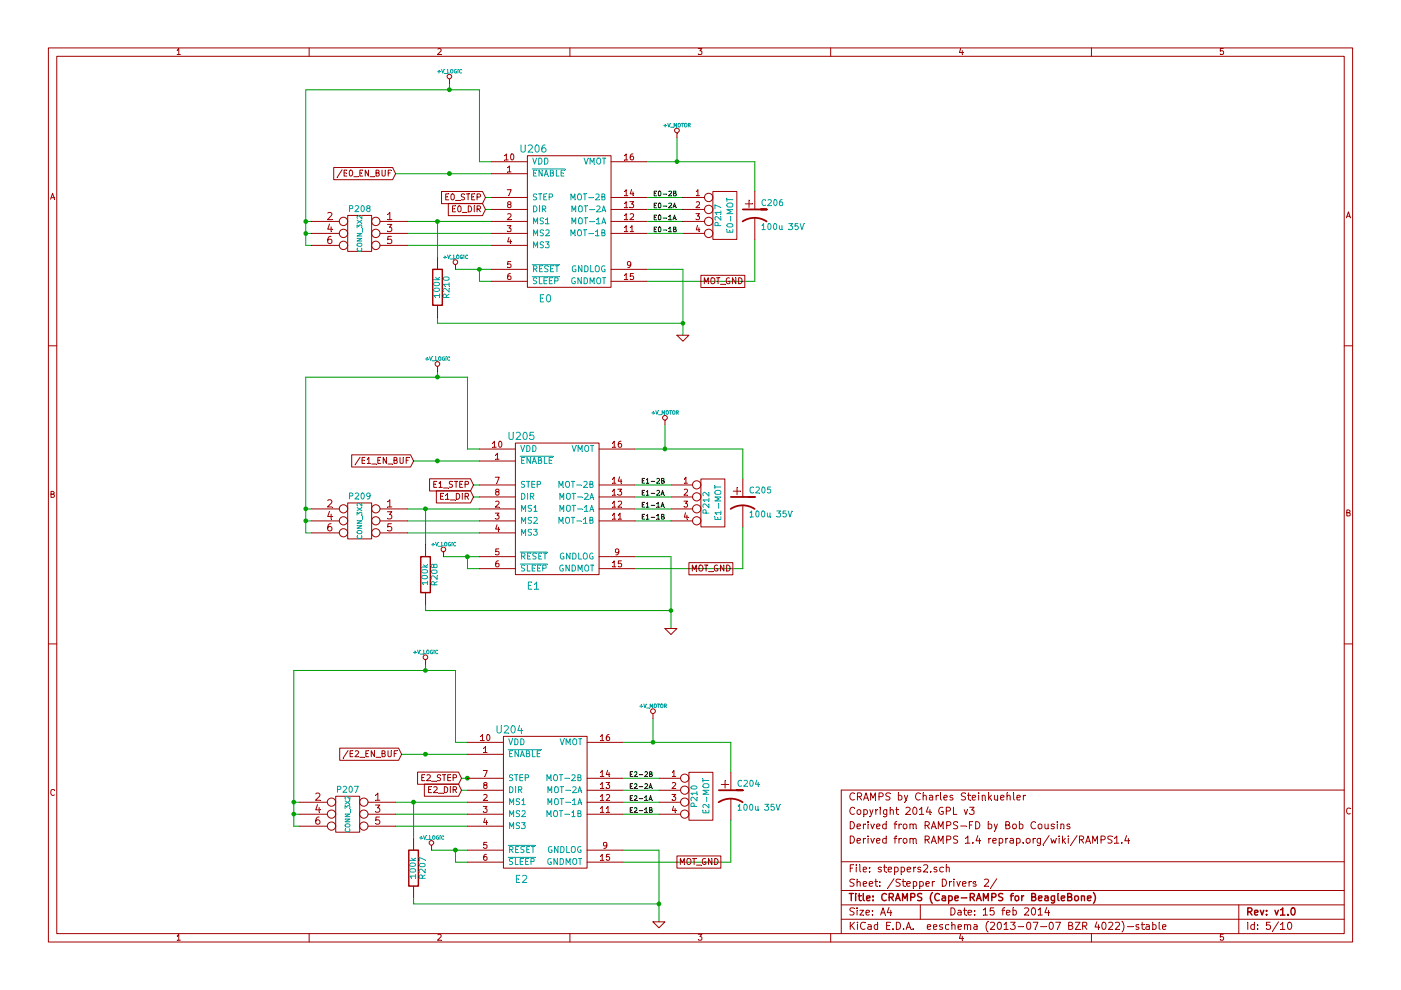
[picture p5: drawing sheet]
EESchema Schematic File Version 2
LIBS:power
LIBS:device
LIBS:transistors
LIBS:conn
LIBS:linear
LIBS:regul
LIBS:74xx
LIBS:cmos4000
LIBS:adc-dac
LIBS:memory
LIBS:xilinx
LIBS:special
LIBS:microcontrollers
LIBS:dsp
LIBS:microchip
LIBS:analog_switches
LIBS:motorola
LIBS:texas
LIBS:intel
LIBS:audio
LIBS:interface
LIBS:digital-audio
LIBS:philips
LIBS:display
LIBS:cypress
LIBS:siliconi
LIBS:opto
LIBS:atmel
LIBS:contrib
LIBS:valves
LIBS:RMC
LIBS:arduino_shieldsNCL
LIBS:opendous
LIBS:beaglebone
LIBS:beagleboneblack
LIBS:CRAMPS-cache
EELAYER 27 0
EELAYER END
$Descr A4 11693 8268
encoding utf-8
Sheet 5 10
Title "CRAMPS (Cape-RAMPS for BeagleBone)"
Date "15 feb 2014"
Rev "v1.0"
Comp ""
Comment1 "Derived from RAMPS 1.4 reprap.org/wiki/RAMPS1.4"
Comment2 "Derived from RAMPS-FD by Bob Cousins"
Comment3 "Copyright 2014 GPL v3"
Comment4 "CRAMPS by Charles Steinkuehler"
$EndDescr
Text GLabel 3350 6300 0    50   Input ~ 0
/E2_EN_BUF
Text GLabel 3450 3850 0    50   Input ~ 0
/E1_EN_BUF
Wire Wire Line
	3300 1450 4100 1450
Connection ~ 3900 6500
Wire Wire Line
	6100 6450 6100 6200
Wire Wire Line
	6100 6850 6100 7200
Wire Wire Line
	5450 6000 5450 6200
Wire Wire Line
	6100 6200 5200 6200
Wire Wire Line
	5500 6700 5200 6700
Wire Wire Line
	5500 6500 5200 6500
Wire Wire Line
	6100 7200 5200 7200
Wire Wire Line
	5200 7100 5500 7100
Wire Wire Line
	5200 6600 5500 6600
Wire Wire Line
	5200 6800 5500 6800
Wire Wire Line
	3800 5600 2450 5600
Wire Wire Line
	3800 5600 3800 6200
Wire Wire Line
	3800 6200 3900 6200
Connection ~ 3800 7100
Wire Wire Line
	3800 7100 3800 7200
Wire Wire Line
	3800 7200 3900 7200
Connection ~ 2450 6700
Wire Wire Line
	2450 6700 2500 6700
Wire Wire Line
	3850 6500 3900 6500
Wire Wire Line
	3300 6800 3900 6800
Connection ~ 3550 6300
Connection ~ 3550 5600
Wire Wire Line
	3550 5550 3550 5600
Wire Wire Line
	3350 6300 3900 6300
Wire Wire Line
	3300 6700 3900 6700
Wire Wire Line
	3900 6900 3300 6900
Wire Wire Line
	3900 6600 3850 6600
Wire Wire Line
	2500 6800 2450 6800
Wire Wire Line
	2500 6900 2450 6900
Wire Wire Line
	2450 6900 2450 5600
Connection ~ 2450 6800
Wire Wire Line
	3600 7100 3900 7100
Connection ~ 5450 6200
Wire Wire Line
	3450 7000 3450 6700
Wire Wire Line
	5500 7550 3450 7550
Wire Wire Line
	3450 7550 3450 7500
Wire Wire Line
	5500 7100 5500 7700
Connection ~ 5500 7550
Connection ~ 3450 6700
Connection ~ 3550 4250
Connection ~ 3650 1850
Connection ~ 5600 5100
Wire Wire Line
	5600 5250 5600 4650
Wire Wire Line
	3550 5050 3550 5100
Wire Wire Line
	3550 5100 5600 5100
Wire Wire Line
	3550 4550 3550 4250
Connection ~ 5700 2700
Wire Wire Line
	5700 2800 5700 2250
Connection ~ 5650 1350
Connection ~ 5550 3750
Wire Wire Line
	4000 4650 3700 4650
Connection ~ 2550 4350
Wire Wire Line
	2550 4450 2550 3150
Wire Wire Line
	2550 4450 2600 4450
Wire Wire Line
	2550 4350 2600 4350
Wire Wire Line
	4000 4150 3950 4150
Wire Wire Line
	4000 4450 3400 4450
Wire Wire Line
	4000 4250 3400 4250
Wire Wire Line
	4000 3850 3450 3850
Wire Wire Line
	2550 3150 3900 3150
Wire Wire Line
	3650 3150 3650 3100
Connection ~ 3650 3150
Connection ~ 3650 3850
Wire Wire Line
	3400 4350 4000 4350
Wire Wire Line
	3950 4050 4000 4050
Wire Wire Line
	2600 4250 2550 4250
Connection ~ 2550 4250
Wire Wire Line
	4000 4750 3900 4750
Wire Wire Line
	3900 4750 3900 4650
Connection ~ 3900 4650
Wire Wire Line
	4000 3750 3900 3750
Wire Wire Line
	3900 3750 3900 3150
Wire Wire Line
	4000 750  2550 750 
Wire Wire Line
	4000 750  4000 1350
Wire Wire Line
	4000 1350 4100 1350
Connection ~ 4000 2250
Wire Wire Line
	4000 2250 4000 2350
Wire Wire Line
	4000 2350 4100 2350
Connection ~ 2550 1850
Wire Wire Line
	2550 1850 2600 1850
Wire Wire Line
	4050 1650 4100 1650
Wire Wire Line
	3400 1950 4100 1950
Connection ~ 3750 1450
Connection ~ 3750 750 
Wire Wire Line
	3750 750  3750 750 
Wire Wire Line
	3750 750  3750 700 
Wire Wire Line
	5650 1150 5650 1350
Wire Wire Line
	5400 1350 6300 1350
Wire Wire Line
	5700 1850 5400 1850
Wire Wire Line
	5700 1650 5400 1650
Wire Wire Line
	5400 2350 6300 2350
Wire Wire Line
	5700 2250 5400 2250
Wire Wire Line
	5400 1750 5700 1750
Wire Wire Line
	5400 1950 5700 1950
Wire Wire Line
	4100 1850 3400 1850
Wire Wire Line
	4100 2050 3400 2050
Wire Wire Line
	4100 1750 4050 1750
Wire Wire Line
	2600 1950 2550 1950
Wire Wire Line
	2600 2050 2550 2050
Wire Wire Line
	2550 2050 2550 750 
Connection ~ 2550 1950
Wire Wire Line
	4100 2250 3800 2250
Wire Wire Line
	5300 4350 5600 4350
Wire Wire Line
	5300 4150 5600 4150
Wire Wire Line
	5600 4650 5300 4650
Wire Wire Line
	5300 4750 6200 4750
Wire Wire Line
	5600 4050 5300 4050
Wire Wire Line
	5600 4250 5300 4250
Wire Wire Line
	5300 3750 6200 3750
Wire Wire Line
	5550 3550 5550 3750
Wire Wire Line
	6300 1350 6300 1600
Wire Wire Line
	6300 2350 6300 2000
Wire Wire Line
	6200 4750 6200 4400
Wire Wire Line
	6200 3750 6200 4000
Wire Wire Line
	3650 2150 3650 1850
Wire Wire Line
	5700 2700 3650 2700
Wire Wire Line
	3650 2700 3650 2650
Text GLabel 3300 1450 0    50   Input ~ 0
/E0_EN_BUF
$Comp
L CONN_3X2 P209
U 1 1
P 3000 4400
F 0 "P209" H 3000 4650 50  0000 C CNN
F 1 "CONN_3X2" V 3000 4450 40  0000 C CNN
F 2 "" H 3000 4400 60  0001 C CNN
F 3 "" H 3000 4400 60  0001 C CNN
F 4 "Harwin" H 6250 6550 60  0001 C CNN "Mfg"
F 5 "M20-9980345" H 6250 6550 60  0001 C CNN "PartNo"
	1    3000 4400
	-1   0    0    -1  
$EndComp
Text GLabel 3950 4050 0    50   Input ~ 0
E1_STEP
Text GLabel 3950 4150 0    50   Input ~ 0
E1_DIR
$Comp
L GND #PWR057
U 1 1
P 5600 5250
F 0 "#PWR057" H 5600 5250 30  0001 C CNN
F 1 "GND" H 5600 5180 30  0001 C CNN
F 2 "" H 5600 5250 60  0001 C CNN
F 3 "" H 5600 5250 60  0001 C CNN
	1    5600 5250
	1    0    0    -1  
$EndComp
$Comp
L CONN_4 P212
U 1 1
P 5950 4200
F 0 "P212" V 5900 4200 50  0000 C CNN
F 1 "E1-MOT" V 6000 4200 50  0000 C CNN
F 2 "" H 5950 4200 60  0001 C CNN
F 3 "" H 5950 4200 60  0001 C CNN
F 4 "Molex" H 6250 6550 60  0001 C CNN "Mfg"
F 5 "22-23-2041" H 6250 6550 60  0001 C CNN "PartNo"
	1    5950 4200
	1    0    0    -1  
$EndComp
$Comp
L CONN_4 P217
U 1 1
P 6050 1800
F 0 "P217" V 6000 1800 50  0000 C CNN
F 1 "E0-MOT" V 6100 1800 50  0000 C CNN
F 2 "" H 6050 1800 60  0001 C CNN
F 3 "" H 6050 1800 60  0001 C CNN
F 4 "Molex" H 6250 6550 60  0001 C CNN "Mfg"
F 5 "22-23-2041" H 6250 6550 60  0001 C CNN "PartNo"
	1    6050 1800
	1    0    0    -1  
$EndComp
$Comp
L GND #PWR058
U 1 1
P 5700 2800
F 0 "#PWR058" H 5700 2800 30  0001 C CNN
F 1 "GND" H 5700 2730 30  0001 C CNN
F 2 "" H 5700 2800 60  0001 C CNN
F 3 "" H 5700 2800 60  0001 C CNN
	1    5700 2800
	1    0    0    -1  
$EndComp
Text GLabel 4050 1750 0    50   Input ~ 0
E0_DIR
Text GLabel 4050 1650 0    50   Input ~ 0
E0_STEP
$Comp
L CONN_3X2 P208
U 1 1
P 3000 2000
F 0 "P208" H 3000 2250 50  0000 C CNN
F 1 "CONN_3X2" V 3000 2050 40  0000 C CNN
F 2 "" H 3000 2000 60  0001 C CNN
F 3 "" H 3000 2000 60  0001 C CNN
F 4 "Harwin" H 6250 6550 60  0001 C CNN "Mfg"
F 5 "M20-9980345" H 6250 6550 60  0001 C CNN "PartNo"
	1    3000 2000
	-1   0    0    -1  
$EndComp
$Comp
L POLOLU U205
U 1 1
P 4650 4250
F 0 "U205" H 4350 4850 60  0000 C CNN
F 1 "E1" H 4450 3600 60  0000 C CNN
F 2 "" H 4650 4250 60  0001 C CNN
F 3 "" H 4650 4250 60  0001 C CNN
F 4 "Sullins" H 6250 6550 60  0001 C CNN "Mfg"
F 5 "PPTC241LFBN-RC" H 6250 6550 60  0001 C CNN "PartNo"
	1    4650 4250
	1    0    0    -1  
$EndComp
$Comp
L POLOLU U206
U 1 1
P 4750 1850
F 0 "U206" H 4450 2450 60  0000 C CNN
F 1 "E0" H 4550 1200 60  0000 C CNN
F 2 "" H 4750 1850 60  0001 C CNN
F 3 "" H 4750 1850 60  0001 C CNN
F 4 "Sullins" H 6250 6550 60  0001 C CNN "Mfg"
F 5 "PPTC241LFBN-RC" H 6250 6550 60  0001 C CNN "PartNo"
	1    4750 1850
	1    0    0    -1  
$EndComp
$Comp
L CP1 C206
U 1 1
P 6300 1800
F 0 "C206" H 6350 1900 50  0000 L CNN
F 1 "100u 35V" H 6350 1700 50  0000 L CNN
F 2 "" H 6300 1800 60  0001 C CNN
F 3 "" H 6300 1800 60  0001 C CNN
F 4 "Nichicon" H 6300 1800 60  0001 C CNN "Mfg"
F 5 "UCD1V101MCL6GS" H 6300 1800 60  0001 C CNN "PartNo"
	1    6300 1800
	1    0    0    -1  
$EndComp
$Comp
L CP1 C205
U 1 1
P 6200 4200
F 0 "C205" H 6250 4300 50  0000 L CNN
F 1 "100u 35V" H 6250 4100 50  0000 L CNN
F 2 "" H 6200 4200 60  0001 C CNN
F 3 "" H 6200 4200 60  0001 C CNN
F 4 "Nichicon" H 6200 4200 60  0001 C CNN "Mfg"
F 5 "UCD1V101MCL6GS" H 6200 4200 60  0001 C CNN "PartNo"
	1    6200 4200
	1    0    0    -1  
$EndComp
$Comp
L R R210
U 1 1
P 3650 2400
F 0 "R210" V 3730 2400 50  0000 C CNN
F 1 "100k" V 3650 2400 50  0000 C CNN
F 2 "" H 3650 2400 60  0001 C CNN
F 3 "" H 3650 2400 60  0001 C CNN
F 4 "Stackpole" H 6250 6550 60  0001 C CNN "Mfg"
F 5 "RMCF0805FT100K" H 6250 6550 60  0001 C CNN "PartNo"
F 6 "KOA" V 3600 2450 60  0001 C CNN "AltMfg"
F 7 "RK73H2ATTD1003F" V 3600 2450 60  0001 C CNN "AltPartNo"
	1    3650 2400
	1    0    0    -1  
$EndComp
$Comp
L R R208
U 1 1
P 3550 4800
F 0 "R208" V 3630 4800 50  0000 C CNN
F 1 "100k" V 3550 4800 50  0000 C CNN
F 2 "" H 3550 4800 60  0001 C CNN
F 3 "" H 3550 4800 60  0001 C CNN
F 4 "Stackpole" H 6250 6550 60  0001 C CNN "Mfg"
F 5 "RMCF0805FT100K" H 6250 6550 60  0001 C CNN "PartNo"
F 6 "KOA" V 3600 2450 60  0001 C CNN "AltMfg"
F 7 "RK73H2ATTD1003F" V 3600 2450 60  0001 C CNN "AltPartNo"
	1    3550 4800
	1    0    0    -1  
$EndComp
$Comp
L R R207
U 1 1
P 3450 7250
F 0 "R207" V 3530 7250 50  0000 C CNN
F 1 "100k" V 3450 7250 50  0000 C CNN
F 2 "" H 3450 7250 60  0001 C CNN
F 3 "" H 3450 7250 60  0001 C CNN
F 4 "Stackpole" H 6250 6550 60  0001 C CNN "Mfg"
F 5 "RMCF0805FT100K" H 6250 6550 60  0001 C CNN "PartNo"
F 6 "KOA" V 3600 2450 60  0001 C CNN "AltMfg"
F 7 "RK73H2ATTD1003F" V 3600 2450 60  0001 C CNN "AltPartNo"
	1    3450 7250
	1    0    0    -1  
$EndComp
$Comp
L CP1 C204
U 1 1
P 6100 6650
F 0 "C204" H 6150 6750 50  0000 L CNN
F 1 "100u 35V" H 6150 6550 50  0000 L CNN
F 2 "" H 6100 6650 60  0001 C CNN
F 3 "" H 6100 6650 60  0001 C CNN
F 4 "Nichicon" H 6100 6650 60  0001 C CNN "Mfg"
F 5 "UCD1V101MCL6GS" H 6100 6650 60  0001 C CNN "PartNo"
	1    6100 6650
	1    0    0    -1  
$EndComp
$Comp
L POLOLU U204
U 1 1
P 4550 6700
F 0 "U204" H 4250 7300 60  0000 C CNN
F 1 "E2" H 4350 6050 60  0000 C CNN
F 2 "" H 4550 6700 60  0001 C CNN
F 3 "" H 4550 6700 60  0001 C CNN
F 4 "Sullins" H 6250 6550 60  0001 C CNN "Mfg"
F 5 "PPTC241LFBN-RC" H 6250 6550 60  0001 C CNN "PartNo"
	1    4550 6700
	1    0    0    -1  
$EndComp
$Comp
L CONN_4 P210
U 1 1
P 5850 6650
F 0 "P210" V 5800 6650 50  0000 C CNN
F 1 "E2-MOT" V 5900 6650 50  0000 C CNN
F 2 "" H 5850 6650 60  0001 C CNN
F 3 "" H 5850 6650 60  0001 C CNN
F 4 "Molex" H 6250 6550 60  0001 C CNN "Mfg"
F 5 "22-23-2041" H 6250 6550 60  0001 C CNN "PartNo"
	1    5850 6650
	1    0    0    -1  
$EndComp
$Comp
L GND #PWR059
U 1 1
P 5500 7700
F 0 "#PWR059" H 5500 7700 30  0001 C CNN
F 1 "GND" H 5500 7630 30  0001 C CNN
F 2 "" H 5500 7700 60  0001 C CNN
F 3 "" H 5500 7700 60  0001 C CNN
	1    5500 7700
	1    0    0    -1  
$EndComp
Text GLabel 3850 6600 0    50   Input ~ 0
E2_DIR
Text GLabel 3850 6500 0    50   Input ~ 0
E2_STEP
$Comp
L CONN_3X2 P207
U 1 1
P 2900 6850
F 0 "P207" H 2900 7100 50  0000 C CNN
F 1 "CONN_3X2" V 2900 6900 40  0000 C CNN
F 2 "" H 2900 6850 60  0001 C CNN
F 3 "" H 2900 6850 60  0001 C CNN
F 4 "Harwin" H 6250 6550 60  0001 C CNN "Mfg"
F 5 "M20-9980345" H 6250 6550 60  0001 C CNN "PartNo"
	1    2900 6850
	-1   0    0    -1  
$EndComp
$Comp
L +V_MOTOR #PWR060
U 1 1
P 5450 6000
F 0 "#PWR060" H 5450 5970 30  0001 C CNN
F 1 "+V_MOTOR" H 5450 6100 30  0000 C CNN
F 2 "" H 5450 6000 60  0001 C CNN
F 3 "" H 5450 6000 60  0001 C CNN
	1    5450 6000
	1    0    0    -1  
$EndComp
$Comp
L +V_MOTOR #PWR061
U 1 1
P 5550 3550
F 0 "#PWR061" H 5550 3520 30  0001 C CNN
F 1 "+V_MOTOR" H 5550 3650 30  0000 C CNN
F 2 "" H 5550 3550 60  0001 C CNN
F 3 "" H 5550 3550 60  0001 C CNN
	1    5550 3550
	1    0    0    -1  
$EndComp
$Comp
L +V_MOTOR #PWR062
U 1 1
P 5650 1150
F 0 "#PWR062" H 5650 1120 30  0001 C CNN
F 1 "+V_MOTOR" H 5650 1250 30  0000 C CNN
F 2 "" H 5650 1150 60  0001 C CNN
F 3 "" H 5650 1150 60  0001 C CNN
	1    5650 1150
	1    0    0    -1  
$EndComp
$Comp
L +V_LOGIC #PWR063
U 1 1
P 3550 5550
F 0 "#PWR063" H 3550 5520 30  0001 C CNN
F 1 "+V_LOGIC" H 3550 5650 30  0000 C CNN
F 2 "" H 3550 5550 60  0001 C CNN
F 3 "" H 3550 5550 60  0001 C CNN
	1    3550 5550
	1    0    0    -1  
$EndComp
$Comp
L +V_LOGIC #PWR064
U 1 1
P 3650 3100
F 0 "#PWR064" H 3650 3070 30  0001 C CNN
F 1 "+V_LOGIC" H 3650 3200 30  0000 C CNN
F 2 "" H 3650 3100 60  0001 C CNN
F 3 "" H 3650 3100 60  0001 C CNN
	1    3650 3100
	1    0    0    -1  
$EndComp
$Comp
L +V_LOGIC #PWR065
U 1 1
P 3750 700
F 0 "#PWR065" H 3750 670 30  0001 C CNN
F 1 "+V_LOGIC" H 3750 800 30  0000 C CNN
F 2 "" H 3750 700 60  0001 C CNN
F 3 "" H 3750 700 60  0001 C CNN
	1    3750 700 
	1    0    0    -1  
$EndComp
$Comp
L +V_LOGIC #PWR066
U 1 1
P 3800 2250
F 0 "#PWR066" H 3800 2220 30  0001 C CNN
F 1 "+V_LOGIC" H 3800 2350 30  0000 C CNN
F 2 "" H 3800 2250 60  0001 C CNN
F 3 "" H 3800 2250 60  0001 C CNN
	1    3800 2250
	1    0    0    -1  
$EndComp
$Comp
L +V_LOGIC #PWR067
U 1 1
P 3600 7100
F 0 "#PWR067" H 3600 7070 30  0001 C CNN
F 1 "+V_LOGIC" H 3600 7200 30  0000 C CNN
F 2 "" H 3600 7100 60  0001 C CNN
F 3 "" H 3600 7100 60  0001 C CNN
	1    3600 7100
	1    0    0    -1  
$EndComp
$Comp
L +V_LOGIC #PWR068
U 1 1
P 3700 4650
F 0 "#PWR068" H 3700 4620 30  0001 C CNN
F 1 "+V_LOGIC" H 3700 4750 30  0000 C CNN
F 2 "" H 3700 4650 60  0001 C CNN
F 3 "" H 3700 4650 60  0001 C CNN
	1    3700 4650
	1    0    0    -1  
$EndComp
Text GLabel 5650 7200 2    50   UnSpc ~ 0
MOT_GND
Text GLabel 5750 4750 2    50   UnSpc ~ 0
MOT_GND
Text GLabel 5850 2350 2    50   UnSpc ~ 0
MOT_GND
Text Label 5250 6800 0    40   ~ 0
E2-1B
Text Label 5250 6700 0    40   ~ 0
E2-1A
Text Label 5250 6600 0    40   ~ 0
E2-2A
Text Label 5250 6500 0    40   ~ 0
E2-2B
Text Label 5350 4050 0    40   ~ 0
E1-2B
Text Label 5350 4150 0    40   ~ 0
E1-2A
Text Label 5350 4250 0    40   ~ 0
E1-1A
Text Label 5350 4350 0    40   ~ 0
E1-1B
Text Label 5450 1650 0    40   ~ 0
E0-2B
Text Label 5450 1750 0    40   ~ 0
E0-2A
Text Label 5450 1850 0    40   ~ 0
E0-1A
Text Label 5450 1950 0    40   ~ 0
E0-1B
$EndSCHEMATC
